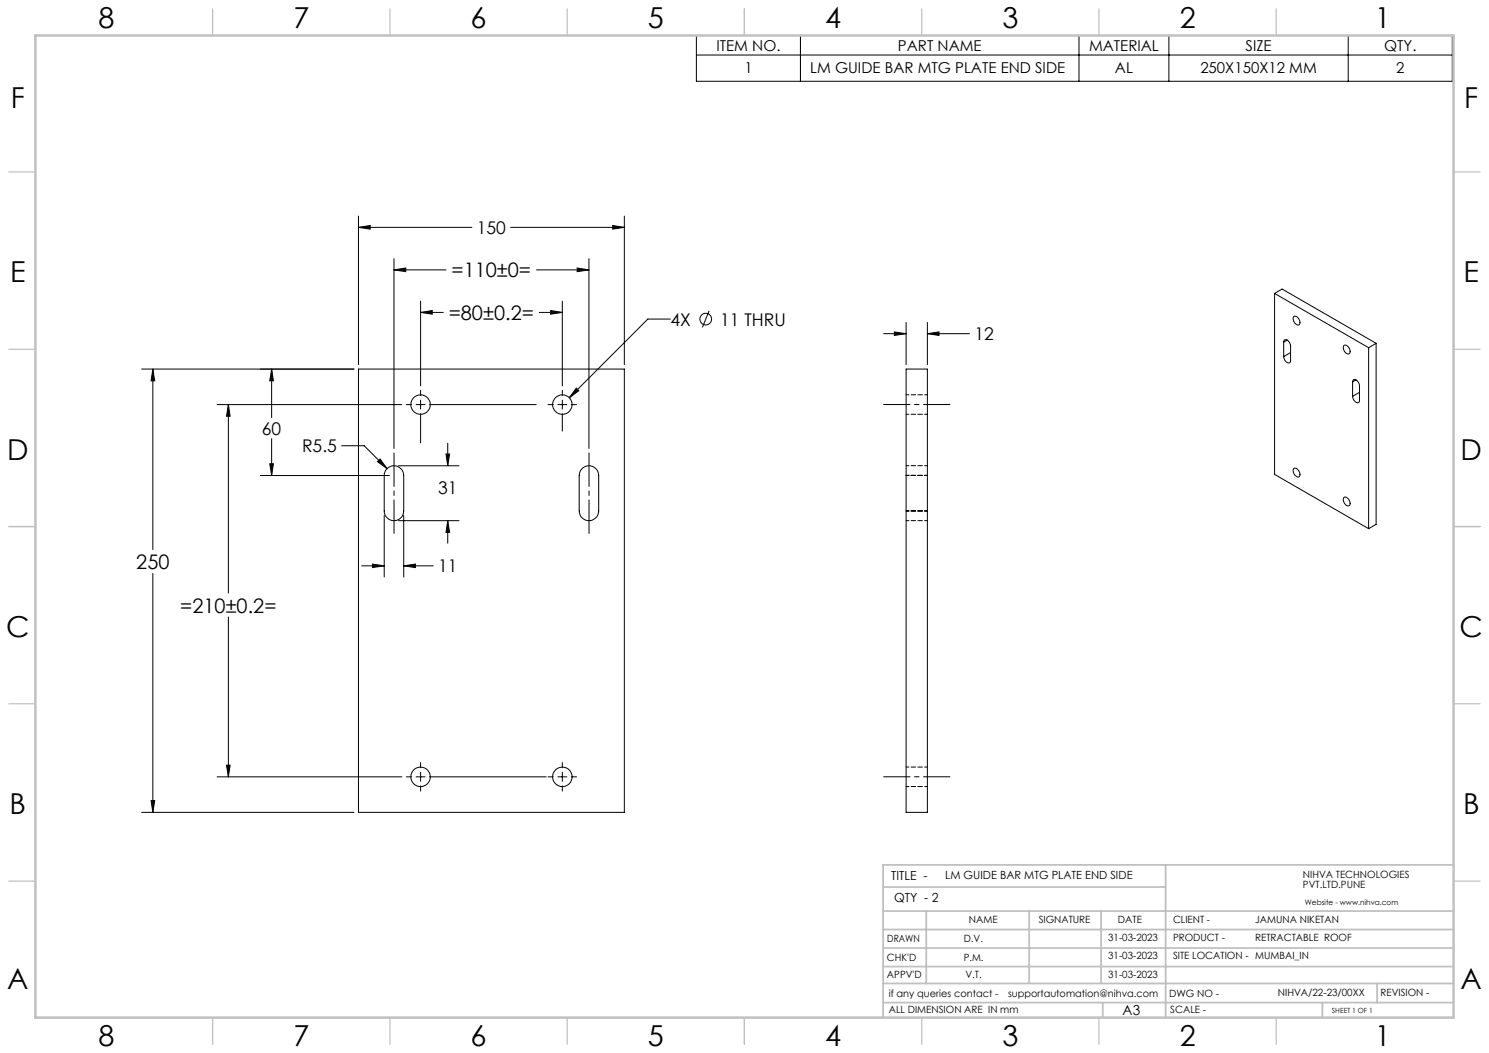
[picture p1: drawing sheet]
<svg xmlns="http://www.w3.org/2000/svg" width="420mm" height="297mm" viewBox="0 0 420 297" stroke-linecap="round" stroke-linejoin="round" font-family="sans-serif">
<g fill="none" stroke="#000" stroke-width=".28">
<path d="M196.4 10h213.2v12.9h-213.2zM196.4 15.5h213.2M225.8 10v12.9M304.3 10v12.9M329.7 10v12.9M380.3 10v12.9M101.1 64.1l3.3-.5v1zM101.1 61v41.8M101.1 64.1h32M111.1 76.1l3.3-.5v1zM111.1 73v53.5M111.1 76.1h14.7"/>
<path d="M144 64.1h32.1M151.3 76.1h14.8M162.8 75.6l3.3 .5-3.3 .5zM166.1 73v53.5M172.8 63.6l3.3 .5-3.3 .5zM176.1 61v41.8M118.6 84.9v23.9M118.6 88.1h6.4M118.6 88.1l3.3-.5v1zM152.1 88.1h6.5M155.3 87.6l3.3 .5-3.3 .5zM158.6 84.9v23.9"/>
<path d="M189.1 90h-6.4l-22.1 22.2M200 87.7l-1.9 4.7M249.2 94.1h6.4M252.3 93.6l3.3 .5-3.3 .5zM255.6 90.9v11.9M261.6 94.1l3.3-.5v1zM261.6 90.9v11.9M261.6 94.1h11.9M359.5 82.8v51l26.5 15.3M359.5 82.8l26.5 15.3M359.5 82.8l2.1-1.3 26.6 15.3M362.1 96.5a.69 .69 0 0 1 .6-.7 .69 .69 0 0 1 .7 .4l.6 1.2v4.3a.69 .69 0 0 1-.5 .7 .69 .69 0 0 1-.8-.5l-.6-1.3"/>
<path d="M362.1 96.5v4.1M363.1 95.9l-1 .6M364 99.4l-1.9 1.2M365 89.2a1.61 1.61 0 0 1 1.4 2.4 1.61 1.61 0 0 1-1.4-2.4zM379.1 97.5a1.39 1.39 0 0 1 1.7 1.6 .69 .69 0 0 1-.5 .8 .69 .69 0 0 1-.8-.5 1.66 1.66 0 0 1-.4-1.9zM386 98.1v51M388.2 96.8l-2.2 1.3M388.2 96.8v51.1l-2.2 1.2M43.1 104.1l.5 3.3h-1zM43.1 104.1v50.9M61.2 114.1h52.1M64.4 114.1l.5 3.3h-1z"/>
<path d="M64.4 114.1v53.2M76.6 104.1l.5 3.3h-1zM76.6 104.1v13.7M99.8 104.1h-59.9M101.1 104.1h75v125h-75zM114.6 114.1h1.5M117.4 114.1h2.5M118.6 110.1v1.5M118.6 112.9v2.5M118.6 116.7v8.2M121.2 114.1h30M154.6 114.1h1.5"/>
<path d="M157.3 114.1h2.6M158.6 110.1v1.5M158.6 112.9v2.5M158.6 116.7v4.9M161.1 114.1h1.5M162.6 109.5l.7 .7-2.7 2zM255.6 104.1h6v125h-6zM381.5 107.7a.69 .69 0 0 1 .6-.7 .69 .69 0 0 1 .8 .5l.6 1.1v4.3a.69 .69 0 0 1-.6 .7 .69 .69 0 0 1-.8-.4l-.6-1.4M381.5 107.7v4.1M382.5 107.2l-1 .5M383.5 110.7l-2 1.1M73.4 134.1h36.5"/>
<path d="M76.1 130.8h1l-.5 3.3zM76.6 123.7v10.4M96.4 125.7h6.3l6.5 6.5M107.2 129.5l2 2.7-2.7-2zM109.2 132.2a2.75 2.75 0 0 1 3-.6 2.75 2.75 0 0 1 1.7 2.5v10a2.75 2.75 0 0 1-2.8 2.8 2.75 2.75 0 0 1-2.7-2.8v-10a2.7 2.7 0 0 1 .8-1.9zM112.4 131.4h17.1M125.8 128.1h1l-.5 3.3zM126.3 125v6.4M164.2 132.2a2.75 2.75 0 0 1 3-.6 2.75 2.75 0 0 1 1.7 2.5v10a2.75 2.75 0 0 1-2.8 2.8 2.75 2.75 0 0 1-2.7-2.8v-10a2.7 2.7 0 0 1 .8-1.9zM364.9 132.2a1.5 1.5 0 0 1 1.5 .7 1.5 1.5 0 0 1 0 1.6 1.62 1.62 0 0 1-1.5-2.3zM102 159.6h6.4M105.1 159.1l3.3 .5-3.3 .5z"/>
<path d="M108.4 145.4v17.4M112.4 146.9h17.1M113.9 159.6l3.3-.5v1zM113.9 145.4v17.4M113.9 159.6h8.3M126.3 146.9l.5 3.3h-1zM126.3 146.9v6.3M379.2 140.3a1.57 1.57 0 0 1 1.3 2.3 1.57 1.57 0 0 1-1.3-2.3zM43.1 161.7v67.4M64.4 174v45.1M61.2 219.1h52.1M63.9 215.8h1l-.5 3.3z"/>
<path d="M114.6 219.1h1.5M117.4 219.1h2.5M118.6 215.1v1.5M118.6 217.8v2.6M121.2 219.1h32.9M154.6 219.1h1.5M157.3 219.1h2.6M158.6 215.1v1.5M158.6 217.8v2.6M161.1 219.1h1.5M39.9 229.1h59.9M42.6 225.8h1l-.5 3.3z"/>
<path d="M118.6 221.6v1.5M158.6 221.6v1.5"/>
<circle cx="199.1" cy="90" r="1.65"/>
<circle cx="118.6" cy="114.1" r="2.75"/>
<circle cx="158.6" cy="114.1" r="2.75"/>
<circle cx="118.6" cy="219.1" r="2.75"/>
<circle cx="158.6" cy="219.1" r="2.75"/>
</g>
<path d="M249.2 114.1h18.7M249.2 219.1h18.7" fill="none" stroke="#000" stroke-width=".28" stroke-dasharray="15.2 1.3 1.3 1.3" stroke-dashoffset="7.8"/>
<path d="M166.1 127.7v22.7M111.1 150.4v-22.7" fill="none" stroke="#000" stroke-width=".28" stroke-dasharray="15.2 1.3 1.3 1.3" stroke-dashoffset="5.8"/>
<g fill="none" stroke="#c0c0c0" stroke-width=".35">
<path d="M60 2.5v7.5M110 2.5v7.5M160 2.5v7.5M210 2.5v7.5M260 2.5v7.5M310 2.5v7.5M360 2.5v7.5M2.5 48.5h7.5M410 48.5h7.5M2.5 98.5h7.5M410 98.5h7.5M2.5 148.5h7.5"/>
<path d="M410 148.5h7.5M2.5 198.5h7.5M410 198.5h7.5M2.5 248.5h7.5M410 248.5h7.5M60 287v7.5M110 287v7.5M160 287v7.5M210 287v7.5M260 287v7.5M310 287v7.5M360 287v7.5"/>
</g>
<g fill="none" stroke="#c0c0c0" stroke-width=".5">
<path d="M249.1 257h160.9M249.1 250.2h79.7M261.3 257v20.4M290.3 257v20.4M310.6 257v20.4M328.8 243.9v43.1M410 243.9h-160.9v43.1M249.1 272.6h160.9M249.1 267.4h160.9M249.1 262.2h160.9M249.1 277.4h160.9M388.4 277.4v5.4"/>
<path d="M249.1 282.8h160.9M311 282.8v4.2M373 282.8v4.2"/>
</g>
<path d="M10 10h400v277h-400z" fill="none" stroke="#c0c0c0" stroke-width=".7"/>
<g fill="#000">
<path d="M172.8 63.6l3.3 .5-3.3 .5zM101.1 64.1l3.3-.5v1zM162.6 109.5l-2 2.7 2.7-2zM105.1 159.1l3.3 .5-3.3 .5zM113.9 159.6l3.3-.5v1zM126.3 146.9l.5 3.3h-1zM125.8 128.1h1l-.5 3.3zM107.2 129.5l-.7 .7 2.7 2zM76.1 130.8h1l-.5 3.3zM76.6 104.1l.5 3.3h-1zM261.6 94.1l3.3-.5v1zM252.3 93.6l3.3 .5-3.3 .5z"/>
<path d="M43.1 104.1l.5 3.3h-1zM42.6 225.8h1l-.5 3.3zM118.6 88.1l3.3-.5v1zM155.3 87.6l3.3 .5-3.3 .5zM63.9 215.8h1l-.5 3.3zM64.4 114.1l.5 3.3h-1zM111.1 76.1l3.3-.5v1zM162.8 75.6l3.3 .5-3.3 .5z"/>
</g>
<path d="M255.6 116.8h6M261.6 111.3h-6M261.6 134.1h-6M261.6 131.3h-6M255.6 146.8h6M261.6 144.1h-6M261.6 216.3h-6M255.6 221.8h6" fill="none" stroke="#000" stroke-width=".28" stroke-dasharray="1.3 .6" stroke-dashoffset=".5"/>
<g font-size="8.1">
<text x="27.8" y="8">8</text>
<text x="82.8" y="8">7</text>
<text x="132.8" y="8">6</text>
<text x="182.8" y="8">5</text>
<text x="232.8" y="8">4</text>
<text x="282.8" y="8">3</text>
<text x="332.8" y="8">2</text>
<text x="387.8" y="8">1</text>
<text x="3" y="30.4">F</text>
<text x="413" y="30.4">F</text>
<text x="2.8" y="79.6">E</text>
<text x="412.8" y="79.6">E</text>
<text x="2" y="129.6">D</text>
<text x="412" y="129.6">D</text>
<text x="1.7" y="179.6">C</text>
<text x="411.7" y="179.6">C</text>
<text x="2.7" y="229.6">B</text>
<text x="412.7" y="229.6">B</text>
<text x="2" y="278.9">A</text>
<text x="412" y="278.9">A</text>
<text x="27.8" y="295">8</text>
<text x="82.8" y="295">7</text>
<text x="132.8" y="295">6</text>
<text x="182.8" y="295">5</text>
<text x="232.8" y="295">4</text>
<text x="282.8" y="295">3</text>
<text x="332.8" y="295">2</text>
<text x="387.8" y="295">1</text>
</g>
<g font-size="5.6">
<text x="127.4" y="78.2">=110±0=</text>
<text x="126.6" y="90.2">=80±0.2=</text>
<text x="38.5" y="160.5">250</text>
<text x="50.9" y="172.8">=210±0.2=</text>
</g>
<g font-size="4.9">
<text x="134.5" y="66">150</text>
<text x="189.1" y="91.9">4X</text>
<text x="203.2" y="91.9">11 THRU</text>
<text x="274.9" y="96">12</text>
<text x="73.9" y="122.6">60</text>
<text x="85.2" y="127.6">R5.5</text>
<text x="123.6" y="139.4">31</text>
<text x="123.6" y="161.4">11</text>
</g>
<g font-size="4.2">
<text x="202.1" y="14.3">ITEM NO.</text>
<text x="253.3" y="14.3">PART NAME</text>
<text x="307.2" y="14.3">MATERIAL</text>
<text x="351.3" y="14.3">SIZE</text>
<text x="390.4" y="14.3">QTY.</text>
<text x="210" y="20.7">1</text>
<text x="228.5" y="20.7">LM GUIDE BAR MTG PLATE END SIDE</text>
<text x="314.5" y="20.7">AL</text>
<text x="338.6" y="20.7">250X150X12 MM</text>
<text x="393.8" y="20.7">2</text>
</g>
<text font-size="3.9" x="316.7" y="286.4">A3</text>
<g font-size="3.5">
<text x="251.4" y="248.3">TITLE -</text>
<text x="252.2" y="254.4">QTY - 2</text>
</g>
<text font-size="3.2" x="266.6" y="248">LM GUIDE BAR MTG PLATE END SIDE</text>
<g font-size="2.8">
<text x="367.5" y="247.7">NIHVA TECHNOLOGIES</text>
<text x="367.5" y="250.5">PVT.LTD.PUNE</text>
<text x="273.3" y="260.4">NAME</text>
<text x="293" y="260.4">SIGNATURE</text>
<text x="315.3" y="260.5">DATE</text>
<text x="330.9" y="260.5">CLIENT -</text>
<text x="354.1" y="260.5">JAMUNA NIKETAN</text>
<text x="250.3" y="265.7">DRAWN</text>
<text x="271.8" y="265.7">D.V.</text>
<text x="312.6" y="265.5">31-03-2023</text>
<text x="330.9" y="265.5">PRODUCT -</text>
<text x="354.1" y="265.5">RETRACTABLE ROOF</text>
<text x="250.2" y="271.1">CHK'D</text>
<text x="250.2" y="275.8">APPV'D</text>
<text x="271.8" y="271.1">P.M.</text>
<text x="272.3" y="275.8">V.T.</text>
<text x="312.6" y="270.6">31-03-2023</text>
<text x="312.6" y="275.9">31-03-2023</text>
<text x="330.9" y="270.6">SITE LOCATION - MUMBAI_IN</text>
<text x="250.7" y="281.1">if any queries contact -</text>
<text x="284.3" y="281.1">supportautomation@nihva.com</text>
<text x="329.8" y="281.3">DWG NO -</text>
<text x="360.5" y="281.1">NIHVA/22-23/00XX</text>
<text x="389.4" y="281.1">REVISION -</text>
<text x="250.7" y="285.6">ALL DIMENSION ARE IN mm</text>
<text x="330.1" y="285.7">SCALE -</text>
</g>
<text font-size="2.1" x="368.1" y="255.1">Website - www.nihva.com</text>
<text font-size="2" x="375.7" y="285.6">SHEET 1 OF 1</text>
</svg>
